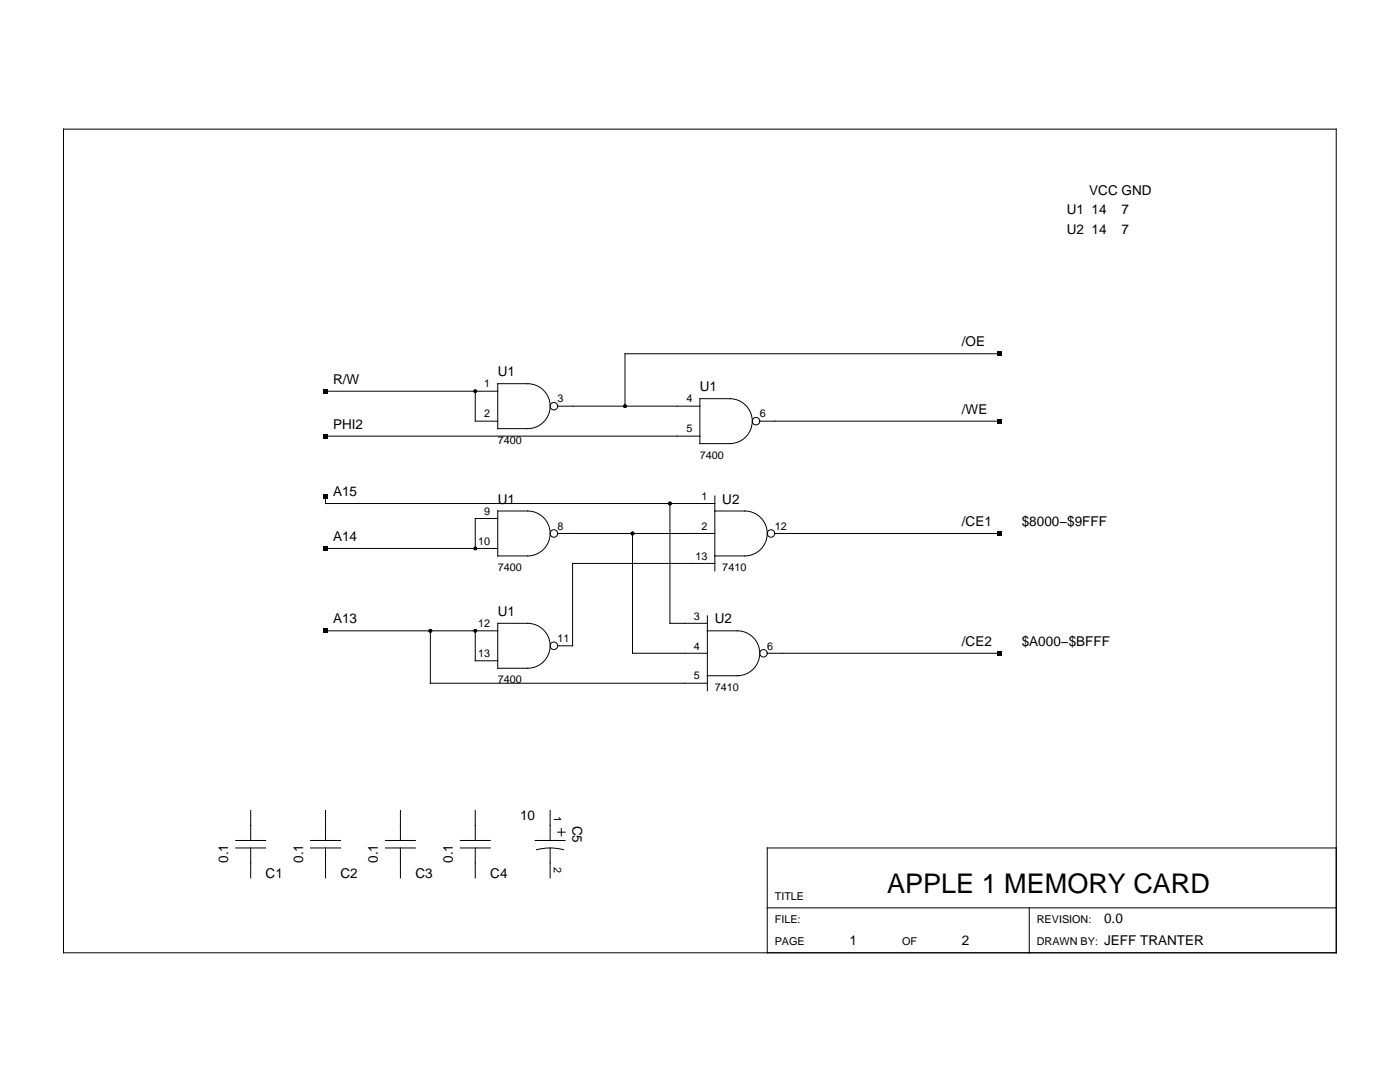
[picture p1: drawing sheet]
<svg xmlns="http://www.w3.org/2000/svg" width="279mm" height="216mm" viewBox="0 0 279 216" stroke-linecap="round" stroke-linejoin="round" font-family="sans-serif">
<g fill="none" stroke="#000" stroke-width=".2">
<path d="M12.7 25.8h254v164.3h-254zM65 78.1h34.3M94.9 78.1v5.9h4.4M99.3 76.6h6a4.5 4.5 0 0 1 4.5 4.4 4.5 4.5 0 0 1-4.5 4.5h-6zM139.7 79.6h6a4.5 4.5 0 0 1 4.4 4.4 4.5 4.5 0 0 1-4.4 4.5h-6zM199.4 70.6h-74.7v10.4M65 87h74.7M65 99v1.5h77.7M111.3 81h28.4M142.7 99v14.9M151.6 84h47.8M65 109.4h34.3"/>
<path d="M99.3 102h6a4.5 4.5 0 0 1 4.5 4.4 4.5 4.5 0 0 1-4.5 4.5h-6zM99.3 103.5h-4.4v5.9M111.3 106.4h31.4M126.2 106.4v24h15M133.7 100.5v23.9h7.5M142.7 102h5.9a4.5 4.5 0 0 1 4.5 4.4 4.5 4.5 0 0 1-4.5 4.5h-5.9M142.7 112.4h-28.4v16.5h-3M154.6 106.4h44.8M65 125.9h34.3M85.9 125.9v10.4h55.3M94.9 125.9v5.9h4.4M99.3 124.4h6a4.5 4.5 0 0 1 4.5 4.5 4.5 4.5 0 0 1-4.5 4.4h-6z"/>
<path d="M141.2 125.9h5.9a4.5 4.5 0 0 1 4.5 4.5 4.5 4.5 0 0 1-4.5 4.4h-5.9M141.2 122.9v14.9M153.1 130.4h46.3M47 169.2h6M47 167.7h6M50 161.7v6M50 169.2v6M62 169.2h6M62 167.7h6M65 161.7v6M65 169.2v6M76.9 169.2h6"/>
<path d="M76.9 167.7h6M79.9 161.7v6M79.9 169.2v6M91.9 169.2h5.9M91.9 167.7h5.9M94.9 161.7v6M94.9 169.2v6M106.8 167.7h6M107.1 169.6a10.5 10.5 0 0 1 5.4 0M109.8 161.7v6M109.8 169.2v6M111.3 166h1.5"/>
<path d="M112 165.3v1.5M266.7 169.2h-113.6v20.9M153.1 181.2h113.6M205.4 181.2v8.9"/>
<circle cx="110.5" cy="81" r=".75"/>
<circle cx="150.9" cy="84" r=".75"/>
<circle cx="110.5" cy="106.4" r=".75"/>
<circle cx="153.9" cy="106.4" r=".75"/>
<circle cx="110.5" cy="128.9" r=".75"/>
<circle cx="152.4" cy="130.4" r=".75"/>
</g>
<g fill="#000">
<path d="M64.5 77.6h.9v.9h-.9zM199 70.1h.9v.9h-.9zM64.5 86.6h.9v.9h-.9zM64.5 98.5h.9v.9h-.9zM199 83.6h.9v.9h-.9zM64.5 109h.9v.9h-.9zM199 106h.9v.9h-.9zM64.5 125.4h.9v.9h-.9zM199 129.9h.9v.9h-.9z"/>
<circle cx="94.9" cy="78.1" r=".37"/>
<circle cx="124.7" cy="81" r=".37"/>
<circle cx="94.9" cy="109.4" r=".37"/>
<circle cx="126.2" cy="106.4" r=".37"/>
<circle cx="133.7" cy="100.5" r=".37"/>
<circle cx="85.9" cy="125.9" r=".37"/>
<circle cx="94.9" cy="125.9" r=".37"/>
</g>
<text font-size="5.4" x="177" y="178.2">APPLE 1 MEMORY CARD</text>
<g font-size="2.7">
<text x="217.4" y="38.9">VCC GND</text>
<text x="212.9" y="42.8">U1 14</text>
<text x="212.9" y="46.7">U2 14</text>
<text x="223.8" y="42.8">7</text>
<text x="223.8" y="46.7">7</text>
<text x="192" y="69.1">/OE</text>
<text x="66.5" y="76.6">R/W</text>
<text x="99.3" y="75.1">U1</text>
<text x="139.7" y="78.1">U1</text>
<text x="192" y="82.5">/WE</text>
<text x="66.5" y="85.5">PHI2</text>
<text x="66.5" y="99">A15</text>
<text x="99.3" y="100.5">U1</text>
<text x="144.2" y="100.5">U2</text>
<text x="66.5" y="107.9">A14</text>
<text x="192" y="105">/CE1</text>
<text x="203.9" y="105">$8000−$9FFF</text>
<text x="66.5" y="124.4">A13</text>
<text x="99.3" y="122.9">U1</text>
<text x="142.7" y="124.4">U2</text>
<text x="192" y="128.9">/CE2</text>
<text x="203.9" y="128.9">$A000−$BFFF</text>
<text x="103.8" y="163.6">10</text>
<text x="114.3" y="164.7" transform="rotate(90 114.3 164.7)">C5</text>
<text x="45.5" y="172.2" transform="rotate(-90 45.5 172.2)">0.1</text>
<text x="60.5" y="172.2" transform="rotate(-90 60.5 172.2)">0.1</text>
<text x="75.4" y="172.2" transform="rotate(-90 75.4 172.2)">0.1</text>
<text x="90.4" y="172.2" transform="rotate(-90 90.4 172.2)">0.1</text>
<text x="53" y="175.2">C1</text>
<text x="68" y="175.2">C2</text>
<text x="82.9" y="175.2">C3</text>
<text x="97.8" y="175.2">C4</text>
<text x="220.4" y="184.1">0.0</text>
<text x="169.6" y="188.6">1</text>
<text x="192" y="188.6">2</text>
<text x="220.4" y="188.6">JEFF TRANTER</text>
</g>
<g font-size="2.2">
<text x="96.6" y="77.3">1</text>
<text x="96.6" y="83.3">2</text>
<text x="111.3" y="80.3">3</text>
<text x="137" y="80.3">4</text>
<text x="151.6" y="83.3">6</text>
<text x="99.3" y="88.5">7400</text>
<text x="137" y="86.3">5</text>
<text x="139.7" y="91.5">7400</text>
<text x="140" y="99.7">1</text>
<text x="96.6" y="102.7">9</text>
<text x="111.3" y="105.7">8</text>
<text x="140" y="105.7">2</text>
<text x="154.6" y="105.7">12</text>
<text x="95.4" y="108.7">10</text>
<text x="99.3" y="113.9">7400</text>
<text x="138.8" y="111.7">13</text>
<text x="144.2" y="113.9">7410</text>
<text x="95.4" y="125.1">12</text>
<text x="138.5" y="123.6">3</text>
<text x="95.4" y="131.1">13</text>
<text x="111.3" y="128.1">11</text>
<text x="138.5" y="129.6">4</text>
<text x="153.1" y="129.6">6</text>
<text x="99.3" y="136.3">7400</text>
<text x="138.5" y="135.6">5</text>
<text x="142.7" y="137.8">7410</text>
<text x="110.5" y="162.8" transform="rotate(90 110.5 162.8)">1</text>
<text x="110.5" y="172.9" transform="rotate(90 110.5 172.9)">2</text>
<text x="154.6" y="179.7">TITLE</text>
<text x="154.6" y="184.1">FILE:</text>
<text x="206.9" y="184.1">REVISION:</text>
<text x="154.6" y="188.6">PAGE</text>
<text x="180" y="188.6">OF</text>
<text x="206.9" y="188.6">DRAWN BY:</text>
</g>
</svg>
